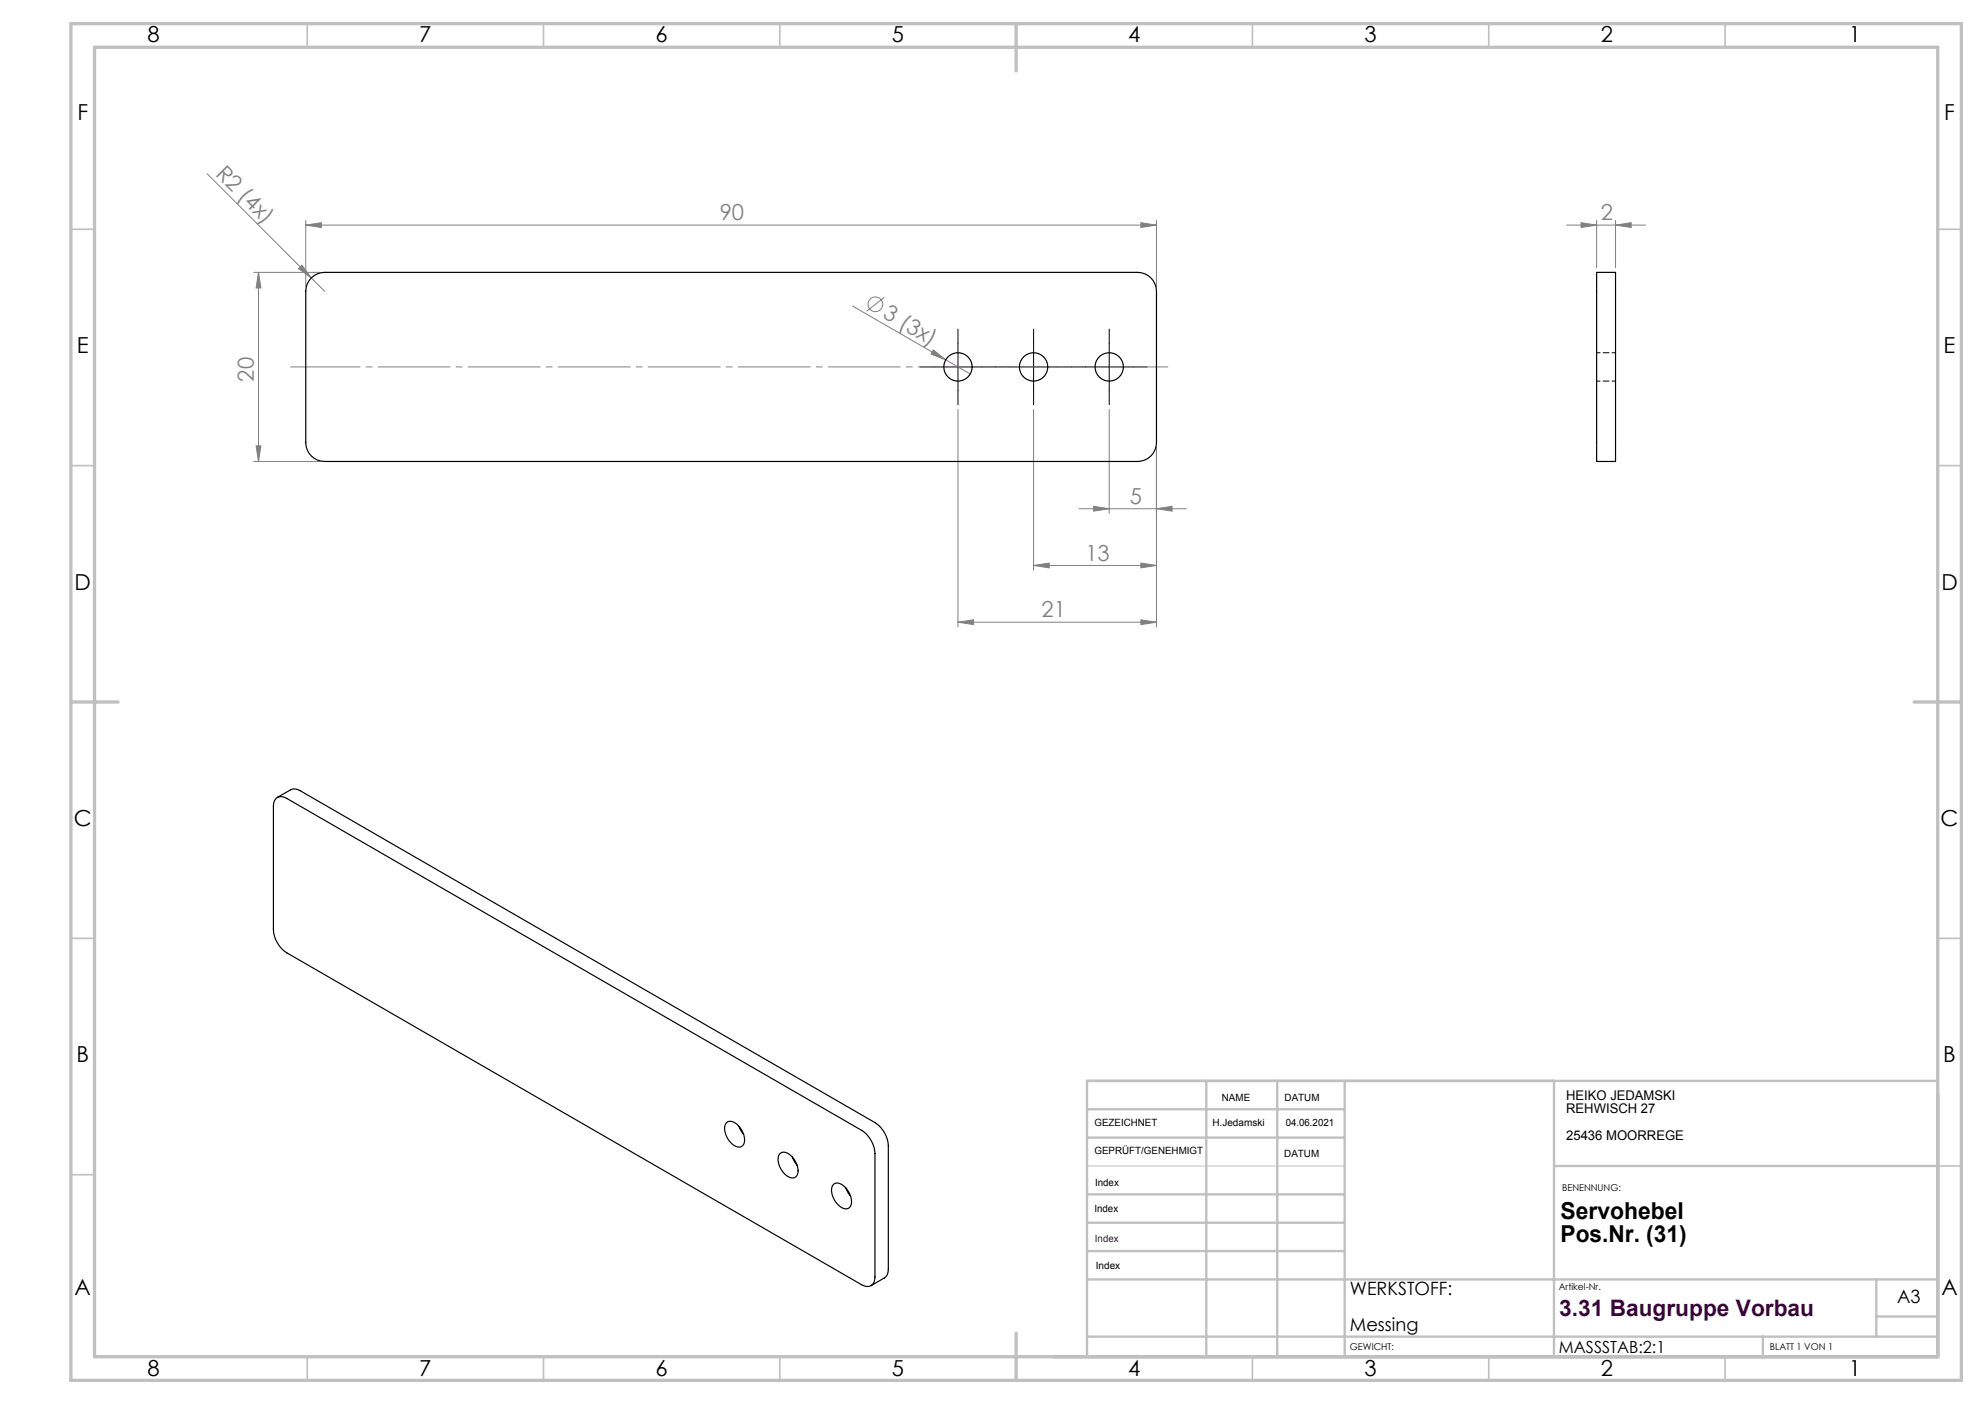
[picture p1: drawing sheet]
<svg xmlns="http://www.w3.org/2000/svg" width="420mm" height="297mm" viewBox="0 0 420 297" stroke-linecap="round" stroke-linejoin="round" font-family="sans-serif">
<g fill="none" stroke="#808080" stroke-width=".21">
<path d="M43.8 36.8l22.1 22M53.7 57.6h14M54.7 57.6l.5 3.3h-1zM54.7 57.6v40M63.2 56.8l.7-.7 2 2.7zM64.7 47.6l3.3-.5v1zM64.7 47.6h180M64.7 46.6v14M65.9 58.8l2.8 2.8M241.4 47.1l3.3 .5-3.3 .5zM244.7 46.6v14M331.5 47.6h16.7"/>
<path d="M334.5 47.1l3.3 .5-3.3 .5zM337.8 46.6v10M341.8 47.6l3.3-.5v1zM341.8 46.6v10M180.4 64.7l24.9 14.4M187.1 62.9l-3.8 3M197.5 74l2.6 2.1-3.1-1.2zM53.7 97.6h14M54.2 94.3h1l-.5 3.3zM202.7 86.6v46M218.7 86.6v34M234.7 86.6v22"/>
<path d="M244.7 94.6v38M218.7 119.6l3.3-.5v1zM218.7 119.6h26M228.3 107.6h22.7M231.4 107.1l3.3 .5-3.3 .5zM241.4 119.1l3.3 .5-3.3 .5zM244.7 107.6l3.3-.5v1zM202.7 131.6l3.3-.5v1zM202.7 131.6h42M241.4 131.1l3.3 .5-3.3 .5z"/>
<circle cx="185.2" cy="64.4" r="1.56"/>
</g>
<path d="M197.7 77.6h-3M202.7 72.6v-3M207.7 77.6h3M213.7 77.6h-3M218.7 72.6v-3M223.7 77.6h3M229.7 77.6h-3M234.7 72.6v-3M239.7 77.6h3M202.7 82.6v3M218.7 82.6v3M234.7 82.6v3" fill="none" stroke="#000" stroke-width=".21" stroke-dasharray="15.2 1.3 1.3 1.3"/>
<path d="M197.7 77.6h10M202.7 72.6v10M213.7 77.6h10M218.7 72.6v10M229.7 77.6h10M234.7 72.6v10" fill="none" stroke="#000" stroke-width=".21"/>
<path d="M247.1 77.6h-185.6" fill="none" stroke="#808080" stroke-width=".21" stroke-dasharray="15.2 1.3 1.3 1.3" stroke-dashoffset=".5"/>
<path d="M230 246.7h54.5" fill="none" stroke="#c0c0c0" stroke-width=".21"/>
<g fill="none" stroke="#c0c0c0" stroke-width=".35">
<path d="M65 5v5M115 5v5M165 5v5M265 5v5M315 5v5M365 5v5M15 48.5h5M410 48.5h5M15 98.5h5M410 98.5h5M15 198.5h5M410 198.5h5"/>
<path d="M15 248.5h5M410 246.7h5M65 287v5M115 287v5M165 287v5M265 287v5M315 287v5M365 287v5"/>
</g>
<g fill="none" stroke="#c0c0c0" stroke-width=".5">
<path d="M230 234.7h54.5M255.2 228.7v58.3M270.2 228.7v58.3M284.5 228.7v58.3M328.8 228.7v58.3M410 228.6l-180 .1v58.3M230 252.7h54.5M230 240.7h54.5M230 258.7h54.5M328.8 246.7h81.2M230 264.7h54.5M230 270.7h180"/>
<path d="M397 270.7v12.1M397 278.5h13M230 282.8h180M373 282.8v4.2"/>
</g>
<path d="M15 5h400v287h-400zM20 10h390v277h-390zM215 5v10M15 148.5h10M405 148.5h10M215 282v10" fill="none" stroke="#c0c0c0" stroke-width=".7"/>
<g fill="#808080">
<path d="M63.2 56.8l.7-.7 2 2.7z"/>
<path d="M197.5 74l2.6 2.1-3.1-1.2z"/>
<path d="M244.7 107.6l3.3-.5v1zM231.4 107.1l3.3 .5-3.3 .5zM241.4 119.1l3.3 .5-3.3 .5zM218.7 119.6l3.3-.5v1zM241.4 131.1l3.3 .5-3.3 .5zM202.7 131.6l3.3-.5v1z"/>
<path d="M334.5 47.1l3.3 .5-3.3 .5zM341.8 47.6l3.3-.5v1z"/>
<path d="M64.7 47.6l3.3-.5v1zM241.4 47.1l3.3 .5-3.3 .5z"/>
<path d="M54.7 57.6l.5 3.3h-1zM54.2 94.3h1l-.5 3.3z"/>
</g>
<g fill="none" stroke="#000" stroke-width=".25">
<path d="M65.9 58.8a4 4 0 0 1 2.8-1.2h172a4 4 0 0 1 4 4v32a4 4 0 0 1-4 4h-172a4 4 0 0 1-4-4v-32a4 4 0 0 1 1.2-2.8zM337.8 57.6h4v40h-4zM58.3 169a1.73 1.73 0 0 1 2.4-.1l121.6 70.2a6.3 6.3 0 0 1 2.8 4.9v26.1a1.72 1.72 0 0 1-.8 1.9 1.72 1.72 0 0 1-2-.2l-121.6-70.2a6.3 6.3 0 0 1-2.9-4.9v-26.2l.1-.6zM58.7 168.7l2.8-1.6a2 2 0 0 1 2 .2l121.6 70.2a6.3 6.3 0 0 1 2.9 4.9v26.1a2 2 0 0 1-.9 1.8l-2.8 1.7M153.7 237.5a1.72 1.72 0 0 1 2.4 .5 4.1 4.1 0 0 1 1.3 4 1.35 1.35 0 0 1-2.2 .2 4.3 4.3 0 0 1-1.7-4.4zM156.3 238.2l1 1.8M165 244a1.72 1.72 0 0 1 2.4 .5 4.1 4.1 0 0 1 1.3 4.1 1.35 1.35 0 0 1-2.2 .2 4.3 4.3 0 0 1-1.7-4.5zM167.7 244.8l1 1.7M176.3 250.6a1.72 1.72 0 0 1 2.4 .4 4.1 4.1 0 0 1 1.3 4.1 1.35 1.35 0 0 1-2.2 .2 4.3 4.3 0 0 1-1.7-4.4zM179 251.3l1 1.7"/>
<circle cx="202.7" cy="77.6" r="3"/>
<circle cx="218.7" cy="77.6" r="3"/>
<circle cx="234.7" cy="77.6" r="3"/>
</g>
<path d="M341.8 74.6h-4M337.8 80.6h4" fill="none" stroke="#000" stroke-width=".21" stroke-dasharray="1.3 .6" stroke-dashoffset=".5"/>
<g font-size="4.9">
<text x="330.2" y="257.9">Servohebel</text>
<text x="330.2" y="262.8">Pos.Nr. (31)</text>
</g>
<text font-size="4.8" fill="#400040" x="329.9" y="278.3">3.31 Baugruppe Vorbau</text>
<g font-size="4.7">
<text x="31.2" y="9">8</text>
<text x="88.7" y="9">7</text>
<text x="138.7" y="9">6</text>
<text x="188.7" y="9">5</text>
<text x="238.7" y="9">4</text>
<text x="288.7" y="9">3</text>
<text x="338.7" y="9">2</text>
<text x="391.2" y="9">1</text>
<text x="16.4" y="25.5">F</text>
<text x="411.4" y="25.5">F</text>
<text x="16.2" y="74.7">E</text>
<text x="411.2" y="74.7">E</text>
<text x="15.8" y="124.8">D</text>
<text x="410.8" y="124.8">D</text>
<text x="15.6" y="174.8">C</text>
<text x="410.6" y="174.8">C</text>
<text x="16.2" y="224.7">B</text>
<text x="411.2" y="224.7">B</text>
<text x="15.8" y="274">A</text>
<text x="410.8" y="274">A</text>
<text x="31.2" y="291">8</text>
<text x="88.7" y="291">7</text>
<text x="138.7" y="291">6</text>
<text x="188.7" y="291">5</text>
<text x="238.7" y="291">4</text>
<text x="288.7" y="291">3</text>
<text x="338.7" y="291">2</text>
<text x="391.2" y="291">1</text>
</g>
<g font-size="4.7" fill="#808080">
<text x="45.5" y="37" transform="rotate(45 45.5 37)">R2 (4x)</text>
<text x="152.3" y="46.6">90</text>
<text x="338.7" y="46.6">2</text>
<text x="186.6" y="67.1" transform="rotate(30 186.6 67.1)">3 (3x)</text>
<text x="53.7" y="80.7" transform="rotate(-90 53.7 80.7)">20</text>
<text x="239" y="106.6">5</text>
<text x="229.6" y="118.6">13</text>
<text x="220.4" y="130.6">21</text>
</g>
<g font-size="3.9">
<text x="285.6" y="273.9">WERKSTOFF:</text>
<text x="401.4" y="275.6">A3</text>
<text x="285.6" y="281.6">Messing</text>
</g>
<text font-size="3.5" x="329.9" y="286.3">MASSSTAB:2:1</text>
<g font-size="2.8">
<text x="331.4" y="232.7">HEIKO JEDAMSKI</text>
<text x="331.4" y="235.5">REHWISCH 27</text>
<text x="331.4" y="241.1">25436 MOORREGE</text>
</g>
<g font-size="2.1">
<text x="258.5" y="232.8">NAME</text>
<text x="271.8" y="232.9">DATUM</text>
<text x="231.6" y="238.2">GEZEICHNET</text>
<text x="256.5" y="238.2">H.Jedamski</text>
<text x="272" y="238.2">04.06.2021</text>
<text x="231.6" y="244.2">GEPRÜFT/GENEHMIGT</text>
<text x="271.7" y="244.6">DATUM</text>
<text x="231.7" y="250.8">Index</text>
<text x="231.6" y="256.4">Index</text>
<text x="231.9" y="268.5">Index</text>
</g>
<text font-size="2.1" fill="#400040" x="231.7" y="262.7">Index</text>
<g font-size="2">
<text x="330.5" y="251.9">BENENNUNG:</text>
<text x="329.8" y="272.9">Artikel-Nr.</text>
<text x="285.6" y="285.5">GEWICHT:</text>
<text x="374.5" y="285.6">BLATT 1 VON 1</text>
</g>
</svg>
